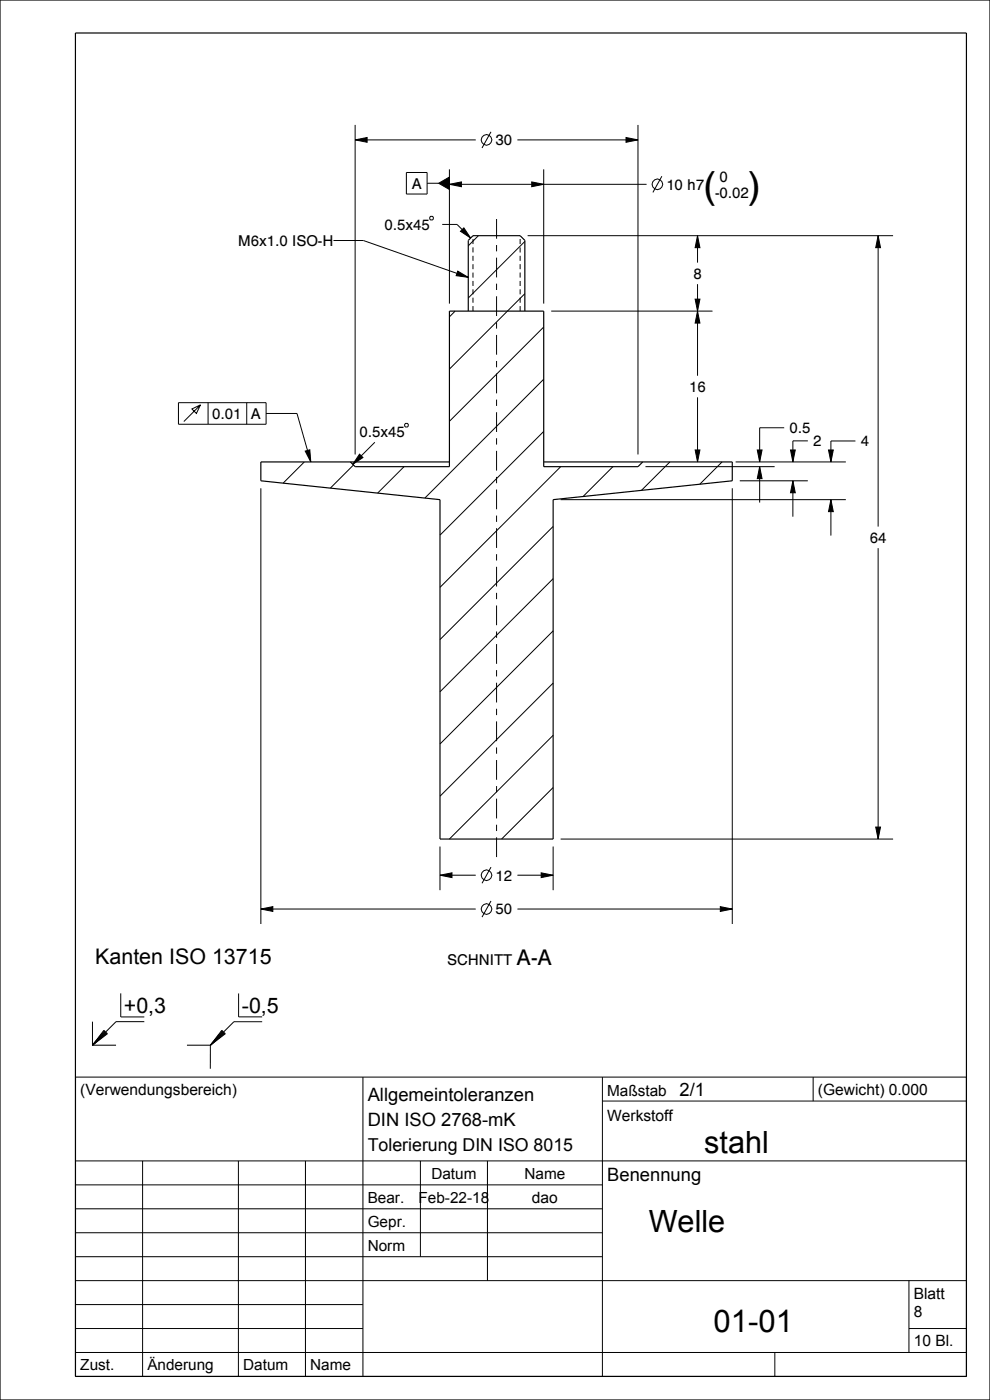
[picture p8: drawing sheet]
<svg xmlns="http://www.w3.org/2000/svg" width="210mm" height="297mm" viewBox="0 0 210 297" stroke-linecap="round" stroke-linejoin="round" font-family="sans-serif">
<g fill="none" stroke="#000" stroke-width=".21">
<path d="M75.3 29.7l2.6-.5v1zM75.3 26.5v69.9M75.3 29.7h25.6M86.2 36.6h4.4v4.6h-4.4zM90.6 38.9h2.4M93 38.9l2.3-1.3v2.6zM95.3 39.1l2.6-.5v1zM95.3 35.9v28.5M95.3 39.1h41.9M104.2 28l-2 3.4M109.8 29.7h25.5M112.8 38.6l2.5 .5-2.5 .5z"/>
<path d="M115.3 35.9v28.5M132.8 29.2l2.5 .5-2.5 .5zM135.3 26.5v69.9M140.4 37.4l-1.9 3.4M70.7 51h6.4l22.2 7.8M91.3 45.9h.4l.2 .2v.4l-.2 .2h-.4l-.1-.2v-.4zM93.8 47.6h3.1l2.9 2.9M97.1 57.5l2.2 1.3-2.5-.3zM97.7 49.1l.7-.8 1.4 2.2zM100.3 50h.1M100.3 50.7v1.1M100.3 52.5v1.1"/>
<path d="M100.3 54.3v1M100.3 56v1.1M100.3 57.8v1.1M100.3 59.6v1.1M101.5 50l-2.2 2.1M110.3 50h.1M110.3 50.7v1.1M110.3 52.5v1.1M110.3 54.3v1M110.3 56v1.1M110.3 57.8v1.1M110.3 59.6v1.1"/>
<path d="M111.3 51.2l-12 12M111.9 50h77.5M148 50l.5 2.5h-1zM148 50v5.7M186.3 50l.5 2.5h-1zM186.3 50v61.7M96.6 66l-1.3 1.2M100.3 61.4v1M100.3 63.2v1M100.3 64.9v1.1M110.3 61.4v1M110.3 63.2v1"/>
<path d="M110.3 64.9v1.1M111.3 62.3l-16 16M115.3 69.4l-20 20M116.9 66h34.2M147.5 63.5h1l-.5 2.5zM148 66l.5 2.5h-1zM148 60.3v19.4M37.9 85.4h18.5v4.6h-18.5zM42.5 85.9l-1.8 .9 1 .9 .8-1.8-3.5 3.5M44.1 85.4v4.6M52.3 85.4v4.6M56.4 87.7h6.6l2.9 10.3"/>
<path d="M64.6 98l-4.5 4.5M64.7 95.7l1-.3 .2 2.6zM75 98.6l-4.9 5M76.3 96.3l.7 .8-2.2 1.4zM79.5 93.8l-4.7 4.7M85.7 99l-5.6 5.6M85.8 90l.2-.2h.4l.2 .2v.4l-.2 .2h-.4l-.2-.2zM115.3 80.5l-25.2 25.2M115.3 91.5l-22 22M118.9 99l-25.6 25.6M130 99l-6.3 6.3M136.9 99h27.4"/>
<path d="M142.1 98l-6 6M147.5 95.5h1l-.5 2.5zM148 84.3v13.7M153.2 98l-4.8 4.7M156 98h23.4M160.6 95.5h1l-.5 2.5zM161.1 99l.5 2.5h-1zM161.1 99v7.6M166.3 90.7h-5.2v7.3M167.7 95.5h1l-.5 2.5zM171.4 93.5h-3.2v4.5M175.7 95.5h1.1l-.5 2.5z"/>
<path d="M181.5 93.6h-5.2v4.4M55.3 103.6v92.4M117.3 111.7l-24 24M118.9 106h60.5M155.3 103.6v92.4M156.9 102h14.5M168.2 102l.5 2.5h-1zM168.2 102v7.6M176.3 106l.5 2.5h-1.1zM176.3 106v7.6M186.3 116.3v61.7M117.3 122.8l-24 24"/>
<path d="M117.3 133.8l-24 24M117.3 144.9l-24 24M117.3 156l-22 22M93.3 179.6v9.2M117.3 167.1l-10.9 10.9M117.3 179.6v9.2M118.9 178h70.5M185.8 175.5h1l-.5 2.5zM55.3 192.8l2.6-.5v1.1zM55.3 192.8h45.6M93.3 185.7l2.6-.5v1zM93.3 185.7h7.6"/>
<path d="M104.2 191.1l-2 3.5M104.2 184l-2 3.4M109.8 192.8h45.5M109.8 185.7h7.5M114.8 185.2l2.5 .5-2.5 .5zM152.8 192.3l2.5 .5-2.5 .6zM19.6 216.7v5M22 218.6l.8 .7-3.2 2.4zM22.2 218.7l-2.6 3M22.3 218.8l-2.7 2.9M22.4 218.9l-2.8 2.8M22.5 219l-2.9 2.7"/>
<path d="M22.6 219.1l-3 2.6M22.7 219.2l-3.1 2.5M25.6 210.7v5h5M30.6 216.7h-6l-2.2 2.2M47.1 218.6l.7 .7-3.2 2.4zM47.2 218.7l-2.6 3M47.3 218.8l-2.7 2.9M47.4 218.9l-2.8 2.8M47.5 219l-2.9 2.7M47.6 219.1l-3 2.6M47.7 219.2l-3.1 2.5M50.6 210.8v4.9h5"/>
<path d="M55.6 216.8h-6l-2.2 2.1M16 228.5h189v63.5h-189zM19.6 221.7h5M39.7 221.7h4.9M44.6 221.7v5M77 228.5v63.5M127.8 233.6h77.2M127.8 228.5v63.5M172.5 228.5v5.1M16 246.3h189M16 251.4h111.8M16 256.4h111.8"/>
<path d="M30.2 246.3v45.7M50.6 246.3v45.7M64.8 246.3v45.7M89.2 246.3v20.3M103.4 246.3v25.4M16 261.5h111.8M16 266.6h111.8M16 271.7h189M16 276.8h61M192.8 271.7v15.2M16 281.8h61M16 286.9h189"/>
<path d="M164.4 286.9v5.1M192.8 281.8h12.2"/>
<circle cx="103.2" cy="29.7" r="1.12"/>
<circle cx="139.4" cy="39.1" r="1.12"/>
<circle cx="103.2" cy="192.8" r="1.12"/>
<circle cx="103.2" cy="185.7" r="1.12"/>
</g>
<g fill="#000">
<path d="M75.3 29.7l2.6-.5v1zM93 38.9l2.3-1.3v2.6zM95.3 39.1l2.6-.5v1zM112.8 38.6l2.5 .5-2.5 .5zM132.8 29.2l2.5 .5-2.5 .5zM97.1 57.5l2.2 1.3-2.5-.3zM97.7 49.1l.7-.8 1.4 2.2zM148 50l.5 2.5h-1zM186.3 50l.5 2.5h-1zM147.5 63.5h1l-.5 2.5zM148 66l.5 2.5h-1zM64.7 95.7l1-.3 .2 2.6z"/>
<path d="M76.3 96.3l.7 .8-2.2 1.4zM147.5 95.5h1l-.5 2.5zM160.6 95.5h1l-.5 2.5zM161.1 99l.5 2.5h-1zM167.7 95.5h1l-.5 2.5zM175.7 95.5h1.1l-.5 2.5zM168.2 102l.5 2.5h-1zM176.3 106l.5 2.5h-1.1zM185.8 175.5h1l-.5 2.5zM55.3 192.8l2.6-.5v1.1zM93.3 185.7l2.6-.5v1zM114.8 185.2l2.5 .5-2.5 .5z"/>
<path d="M152.8 192.3l2.5 .5-2.5 .6z"/>
</g>
<path d="M0 0h210v297h-210zM16 7h189v285h-189zM99.3 66v-15l1-1h10l1 1v15M74.3 98l1 1h20v-33h20v33h20l1-1M95.3 98h-40v4l38 4v72h24v-72l38-4v-4h-40" fill="none" stroke="#000" stroke-width=".25"/>
<!-- layer: 02___PRT_ALL_AXES -->
<g fill="none" stroke="#000" stroke-width=".21">
<path d="M105.3 46.5v4.1M105.3 52v1.3M105.3 54.7v4.1M105.3 60.2v1.3M105.3 62.9v4.1M105.3 68.4v1.3M105.3 71.1v4.1M105.3 76.6v1.3M105.3 79.3v4.1M105.3 84.8v1.3M105.3 87.5v4.1M105.3 93v1.3"/>
<path d="M105.3 95.6v4.2M105.3 101.2v1.3M105.3 103.8v4.2M105.3 109.4v1.3M105.3 112v4.2M105.3 117.6v1.3M105.3 120.2v4.2M105.3 125.8v1.3M105.3 128.4v4.2M105.3 134v1.3M105.3 136.6v4.2M105.3 142.2v1.3"/>
<path d="M105.3 144.8v4.2M105.3 150.4v1.3M105.3 153v4.2M105.3 158.6v1.3M105.3 161.2v4.2M105.3 166.8v1.3M105.3 169.4v4.2M105.3 175v1.3M105.3 177.6v4.2"/>
</g>
<g font-size="7.9">
<text x="149.4" y="42">(</text>
<text x="158.8" y="42">)</text>
</g>
<text font-size="6.6" x="151.4" y="282.5">01-01</text>
<g font-size="6.5">
<text x="149.4" y="244.6">stahl</text>
<text x="137.6" y="261.4">Welle</text>
</g>
<text font-size="4.6" x="109.6" y="204.6">A-A</text>
<g font-size="4.5">
<text x="20.2" y="204.6">Kanten ISO 13715</text>
<text x="26.3" y="214.9">+0,3</text>
<text x="51.3" y="214.9">-0,5</text>
</g>
<g font-size="3.9">
<text x="78" y="233.6">Allgemeintoleranzen</text>
<text x="144.2" y="232.5">2/1</text>
<text x="78" y="239">DIN ISO 2768-mK</text>
<text x="128.8" y="250.6">Benennung</text>
</g>
<text font-size="3.8" x="78" y="244.2">Tolerierung DIN ISO 8015</text>
<g font-size="3.3">
<text x="17" y="232.3">(Verwendungsbereich)</text>
<text x="128.8" y="232.5">Maßstab</text>
<text x="173.5" y="232.3">(Gewicht) 0.000</text>
<text x="128.8" y="237.8">Werkstoff</text>
<text x="91.5" y="250.1">Datum</text>
<text x="111.3" y="250.1">Name</text>
<text x="78" y="255.1">Bear.</text>
<text x="88.8" y="255.1">Feb-22-18</text>
<text x="112.8" y="255.2">dao</text>
<text x="78" y="260.2">Gepr.</text>
<text x="78" y="265.3">Norm</text>
<text x="193.8" y="275.5">Blatt</text>
<text x="193.8" y="279.3">8</text>
<text x="193.8" y="285.7">10 Bl.</text>
<text x="17" y="290.7">Zust.</text>
<text x="31.3" y="290.7">Änderung</text>
<text x="51.6" y="290.7">Datum</text>
<text x="65.8" y="290.7">Name</text>
</g>
<g font-size="3.2">
<text x="105.1" y="30.8">30</text>
<text x="87.3" y="40">A</text>
<text x="141.3" y="40.2">10 h7</text>
<text x="151.7" y="42">-0.02</text>
<text x="152.6" y="38.5">0</text>
<text x="50.5" y="52.2">M6x1.0 ISO-H</text>
<text x="81.6" y="48.8">0.5x45</text>
<text x="147.1" y="59.1">8</text>
<text x="146.2" y="83.1">16</text>
<text x="45" y="88.9">0.01</text>
<text x="53.2" y="88.9">A</text>
<text x="76.2" y="92.7">0.5x45</text>
<text x="167.5" y="91.9">0.5</text>
<text x="172.5" y="94.7">2</text>
<text x="182.6" y="94.7">4</text>
<text x="184.5" y="115.1">64</text>
<text x="105.1" y="186.8">12</text>
<text x="105.1" y="194">50</text>
<text x="94.8" y="204.6">SCHNITT</text>
</g>
</svg>
